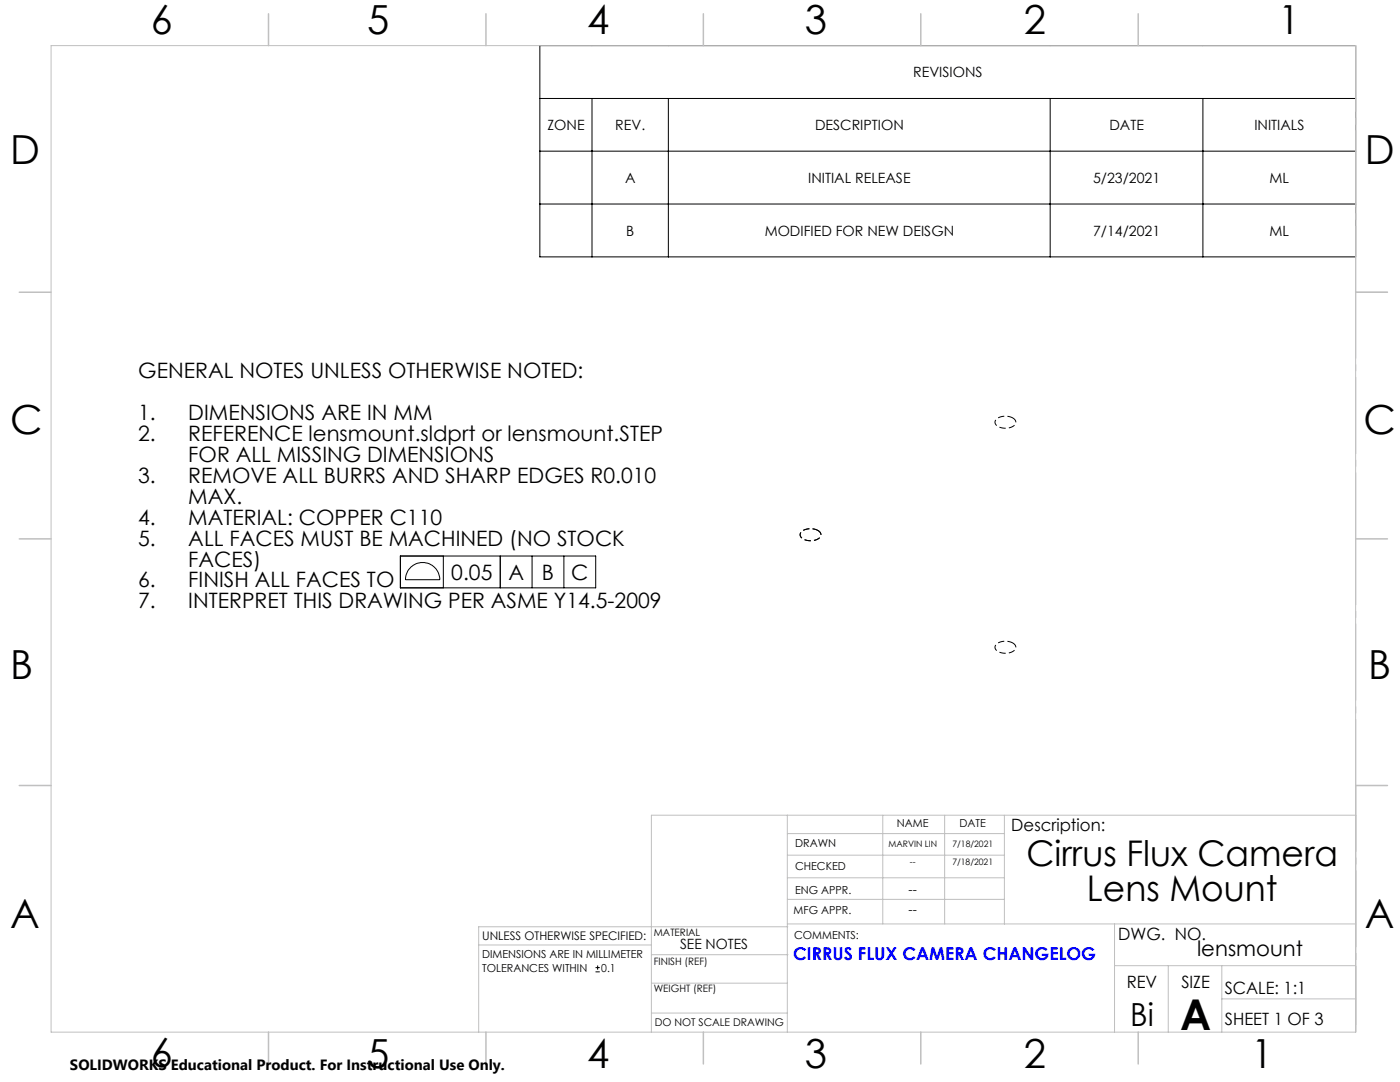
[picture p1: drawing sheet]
<svg xmlns="http://www.w3.org/2000/svg" width="279mm" height="216mm" viewBox="0 0 279 216" stroke-linecap="round" stroke-linejoin="round" font-family="sans-serif">
<g fill="none" stroke="#000" stroke-width=".2">
<path d="M107.7 9.1h162.8v42.2h-162.8zM107.7 19.6h162.8M118.1 19.6v31.7M133.4 19.6v31.7M209.6 19.6v31.7M240.1 19.6v31.7M107.7 30.2h162.8M107.7 40.7h162.8M79.9 110.9h39v6.4h-39zM82.1 113.1a3.4 3.4 0 0 1 3.7-.6 3.4 3.4 0 0 1 2 3.2h-6.9a3.6 3.6 0 0 1 1.2-2.6zM88.5 110.9v6.4M99.8 110.9v6.4"/>
<path d="M106.2 110.9v6.4M112.5 110.9v6.4M118.9 193.9h.8M118.9 193.1h.8M119.3 192.7v.8"/>
</g>
<path d="M202.1 83.4a2.73 2.73 0 0 0-3.5 .6 1.41 1.41 0 0 0 1.6 1.4 2.04 2.04 0 0 0 2.5-1.2l-.1-.4-.5-.4M163.2 105.8a2.73 2.73 0 0 0-3.5 .7 1.41 1.41 0 0 0 1.7 1.4 2.04 2.04 0 0 0 2.4-1.2l-.1-.5-.5-.4M202.1 128.3a2.73 2.73 0 0 0-3.5 .6 1.41 1.41 0 0 0 1.6 1.4 2.04 2.04 0 0 0 2.5-1.2l-.1-.4-.5-.4" fill="none" stroke="#000" stroke-width=".2" stroke-dasharray="1.3 .6" stroke-dashoffset=".1" stroke-linecap="butt"/>
<path d="M270.6 9.1v49.2M270.6 58.3v49.2M270.6 107.5v49.2M270.6 156.7v49.2" fill="none" stroke="#c0c0c0" stroke-width=".2" stroke-dasharray="15.2 1.3 1.3 1.3" stroke-dashoffset="2.1"/>
<g fill="none" stroke="#c0c0c0" stroke-width=".2">
<path d="M10.2 9.1h260.3v196.9h-260.3zM270.5 58.3h6.4M270.5 156.7h6.4M157.1 162.7v43.3M157.1 175.2h43.3M157.1 170.6h43.3M157.1 166.3h43.3M157.1 179.5h43.3M176.2 162.7v21.7M188.5 162.7v21.7M200.4 162.7v21.7M270.6 162.7h-140.6v43.3"/>
<path d="M95.5 188.6h34.5M130 196.2h27.1M130 190.5h27.3M157.1 184.4h113.4M157.2 184.9h-61.7v21.1M222.4 184.4v21.6M222.4 192.7h48.1M233.2 192.7v13.3M243.8 199.3h26.7M243.8 192.7v13.3M130 202.1h27.1"/>
</g>
<g fill="none" stroke="#c0c0c0" stroke-width=".3">
<path d="M53.6 2.8v6.3M97 2.8v6.3M140.4 2.8v6.3M183.8 2.8v6.3M227.2 2.8v6.3M3.8 58.3h6.4M270.5 58.3h6.4M3.8 107.5h6.4M270.5 107.5h6.4M3.8 156.7h6.4M270.5 156.7h6.4M53.6 206v6.3"/>
<path d="M97 206v6.3M140.4 206v6.3M183.8 206v6.3M227.2 206v6.3"/>
</g>
<text font-size="8.5" x="235.5" y="205.4">A</text>
<g font-size="8">
<text x="30.1" y="6.8">6</text>
<text x="73.3" y="6.9">5</text>
<text x="117.2" y="6.9">4</text>
<text x="160.6" y="6.9">3</text>
<text x="204.3" y="6.9">2</text>
<text x="255.1" y="6.9">1</text>
<text x="2.1" y="32.8">D</text>
<text x="272.4" y="32.8">D</text>
<text x="2.1" y="86.5">C</text>
<text x="272.1" y="86.5">C</text>
<text x="2.1" y="135.6">B</text>
<text x="273.1" y="135.6">B</text>
<text x="2.1" y="185.1">A</text>
<text x="272.4" y="185.1">A</text>
<text x="30.1" y="212.9">6</text>
<text x="73.3" y="213.1">5</text>
<text x="117.2" y="213.1">4</text>
<text x="160.6" y="213.1">3</text>
<text x="204.3" y="213.1">2</text>
<text x="249.7" y="213.1">1</text>
</g>
<g font-size="7.1">
<text x="204.9" y="172.8">Cirrus Flux Camera</text>
<text x="216.9" y="179.8">Lens Mount</text>
</g>
<text font-size="6.3" x="225.5" y="204.6">Bi</text>
<g font-size="4.2">
<text x="27.6" y="75.5">GENERAL NOTES UNLESS OTHERWISE NOTED:</text>
<text x="27.6" y="83.8">1.</text>
<text x="37.6" y="83.8">DIMENSIONS ARE IN MM</text>
<text x="27.6" y="88">2.</text>
<text x="37.6" y="88">REFERENCE lensmount.sldprt or lensmount.STEP</text>
<text x="37.6" y="92.2">FOR ALL MISSING DIMENSIONS</text>
<text x="27.6" y="96.3">3.</text>
<text x="37.6" y="96.3">REMOVE ALL BURRS AND SHARP EDGES R0.010</text>
<text x="37.6" y="100.5">MAX.</text>
<text x="27.6" y="104.7">4.</text>
<text x="37.6" y="104.7">MATERIAL: COPPER C110</text>
<text x="27.6" y="108.9">5.</text>
<text x="37.6" y="108.9">ALL FACES MUST BE MACHINED (NO STOCK</text>
<text x="37.6" y="113">FACES)</text>
<text x="27.6" y="117.2">6.</text>
<text x="37.6" y="117.2">FINISH ALL FACES TO</text>
<text x="90.1" y="115.7">0.05</text>
<text x="101.5" y="115.7">A</text>
<text x="108.2" y="115.7">B</text>
<text x="114" y="115.7">C</text>
<text x="27.6" y="121.4">7.</text>
<text x="37.6" y="121.4">INTERPRET THIS DRAWING PER ASME Y14.5-2009</text>
<text x="238.9" y="190.8">lensmount</text>
</g>
<text font-size="3.5" fill="#00f" x="158.3" y="191.6">CIRRUS FLUX CAMERA CHANGELOG</text>
<g font-size="3.4">
<text x="201.8" y="165.9">Description:</text>
<text x="223.2" y="187.6">DWG. NO.</text>
<text x="224.9" y="197.2">REV</text>
<text x="235.8" y="197.2">SIZE</text>
<text x="244.4" y="198.4">SCALE: 1:1</text>
<text x="244.4" y="204.6">SHEET 1 OF 3</text>
</g>
<text font-size="3" x="14" y="213.5">SOLIDWORKS Educational Product. For Instructional Use Only.</text>
<g font-size="2.8">
<text x="182.2" y="15.4">REVISIONS</text>
<text x="109.3" y="26">ZONE</text>
<text x="122.8" y="26">REV.</text>
<text x="162.7" y="26">DESCRIPTION</text>
<text x="221.4" y="26">DATE</text>
<text x="250.3" y="26">INITIALS</text>
<text x="124.8" y="36.5">A</text>
<text x="161.3" y="36.5">INITIAL RELEASE</text>
<text x="218.1" y="36.5">5/23/2021</text>
<text x="253.4" y="36.5">ML</text>
<text x="125" y="47">B</text>
<text x="152.6" y="47">MODIFIED FOR NEW DEISGN</text>
<text x="218.1" y="47">7/14/2021</text>
<text x="253.4" y="47">ML</text>
<text x="135.7" y="189.3">SEE NOTES</text>
</g>
<g font-size="2.5">
<text x="181.3" y="178.3">--</text>
<text x="181.3" y="182.3">--</text>
</g>
<text font-size="2.4" x="96.2" y="187.5">UNLESS OTHERWISE SPECIFIED:</text>
<g font-size="2.2">
<text x="179" y="165.1">NAME</text>
<text x="191.5" y="165.1">DATE</text>
<text x="158.7" y="169">DRAWN</text>
<text x="158.7" y="173.5">CHECKED</text>
<text x="158.7" y="178.3">ENG APPR.</text>
<text x="158.4" y="182.4">MFG APPR.</text>
<text x="96.2" y="191.2">DIMENSIONS ARE IN MILLIMETER</text>
<text x="158.5" y="187.4">COMMENTS:</text>
<text x="96.2" y="193.9">TOLERANCES WITHIN</text>
<text x="120" y="193.9">0.1</text>
</g>
<text font-size="2.1" x="130.7" y="204.6">DO NOT SCALE DRAWING</text>
<g font-size="2">
<text x="130.5" y="186.8">MATERIAL</text>
<text x="130.5" y="192.5">FINISH (REF)</text>
<text x="130.5" y="198">WEIGHT (REF)</text>
</g>
<g font-size="1.8">
<text x="177.3" y="169">MARVIN LIN</text>
<text x="181.6" y="172.6">--</text>
<text x="190.1" y="172.6">7/18/2021</text>
<text x="190.1" y="169">7/18/2021</text>
</g>
</svg>
